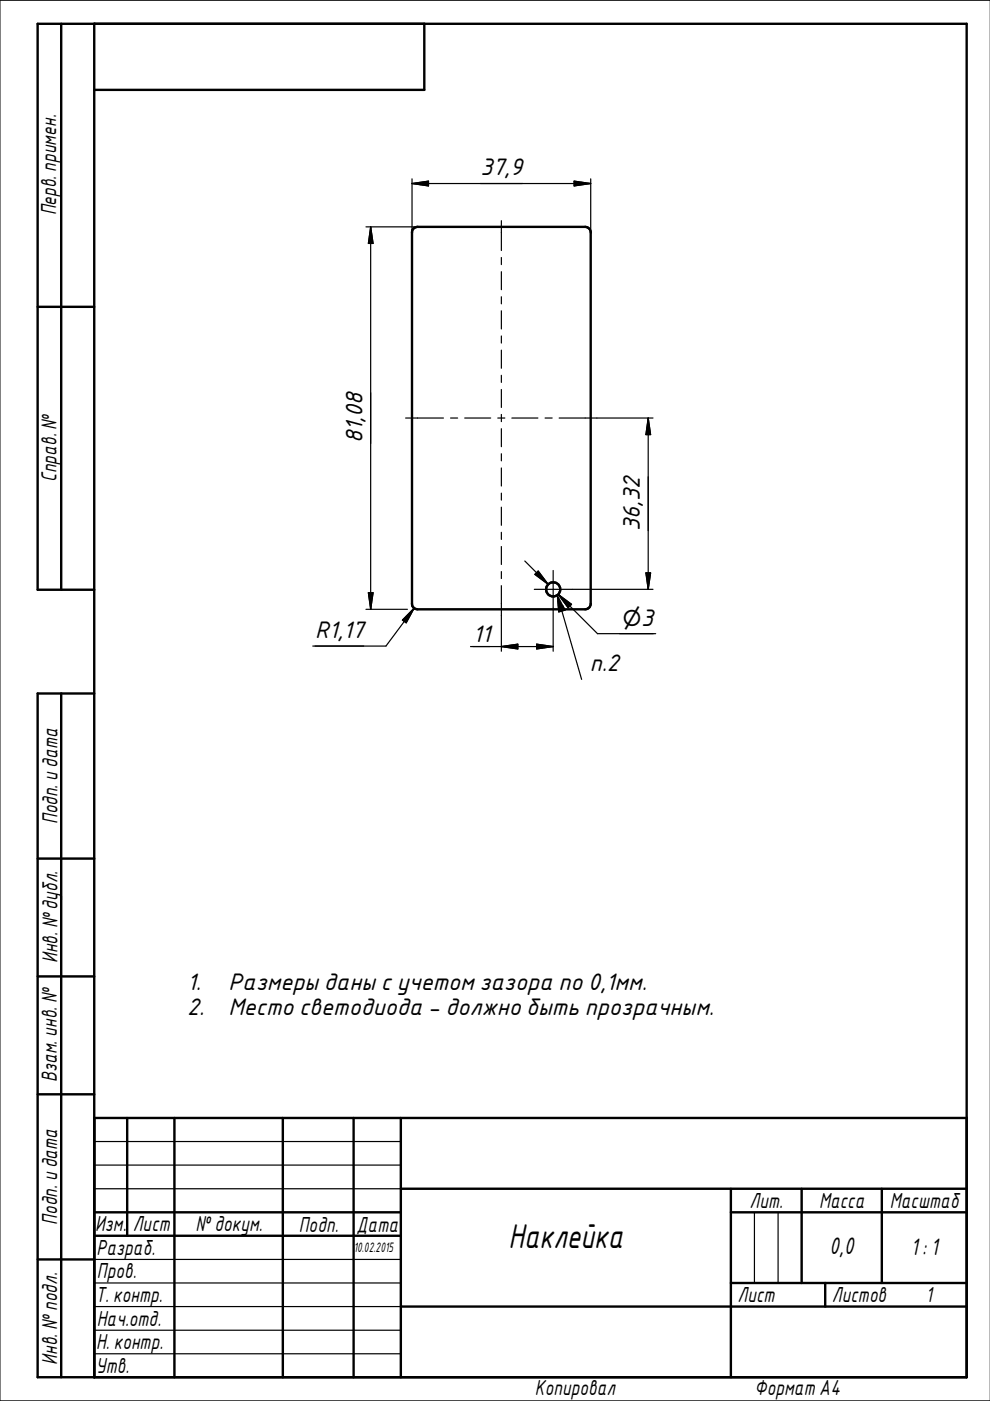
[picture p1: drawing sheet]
<svg xmlns="http://www.w3.org/2000/svg" width="210mm" height="297mm" viewBox="0 0 210 297" stroke-linecap="round" stroke-linejoin="round" font-family="sans-serif">
<g fill="none" stroke="#000" stroke-width=".51">
<path d="M13 5v120M20 5v287M90 5v14.1h-70M87.8 48.4l.7-.3h35.6l.5 .1 .5 .6 .1 .5v78.7l-.2 .7-.4 .4-.5 .1h-35.6l-.7-.3-.4-.4v-79.2v-.5zM8 65.1h12M20 125h-12v-120h197v287h-197v-145h12M13 147v145M8 182h12M8 207h12M8 232h12M20 237h185M27 237v25"/>
<path d="M37 237v55M60 237v55M75 237v55M85 237v55M20 257h65M85 252h120M155 257h50M155 252v40M170 252v20M187 252v20M8 267h12M20 262h65"/>
<path d="M85 277h120M155 272h50M175 272v5"/>
<circle cx="117.3" cy="125" r="1.5"/>
</g>
<g fill="none" stroke="#000" stroke-width=".25">
<path d="M210 0h-210v297h210M87.4 38.9h37.8M87.4 38.9l3.4-.5v1zM87.4 37.9v11.4M121.7 38.4l3.5 .5-3.5 .5zM125.2 37.9v11.4M77.6 48.1h10.9M78.6 48.1v81.1M78.6 48.1l.5 3.5h-1zM106.3 46.8v6.3M106.3 54.6v1.5M106.3 57.6v3.8"/>
<path d="M106.3 62.9v1.5M106.3 65.9v3.9M106.3 71.2v1.5M106.3 74.2v3.9M106.3 79.6v1.5M86 88.6h8M95.5 88.6h1.5M98.5 88.6h5.5M105.5 88.6h1.5M106.3 82.6v3.8M106.3 87.9v1.5M106.3 90.9v3.8"/>
<path d="M106.3 96.2v1.5M106.3 99.2v3.8M108.5 88.6h5.5M115.6 88.6h1.5M118.6 88.6h19.9M137.4 88.6v36.4M137.4 88.6l.5 3.5h-1zM106.3 104.5v1.5M106.3 107.5v3.9M106.3 112.9v1.5M106.3 115.9v3.8M111.3 118.9l4.9 5"/>
<path d="M77.6 129.2h8.8M78.1 125.7h1l-.5 3.5zM87.8 129l-6 8h-15.5M87.8 129l-1.7 3-.8-.5zM87.9 129.2h.6M99.8 137.1h17.5M106.3 121.2v1.5M106.3 124.2v13.9M106.3 137.1l3.5-.5v1zM113.3 125h25.2M113.8 136.6l3.5 .5-3.5 .5zM114.1 121.1l2.1 2.8-2.8-2.1z"/>
<path d="M117.3 121v17.1M118.2 126.2v.1M118.3 127.3l.2 2.4 1.3-.3-.5-1M118.4 126l8.3 8.4h12.3M118.4 126l2.8 2.1-.7 .7zM118.6 127.7l4.7 16.3M136.9 121.5h1l-.5 3.5zM20 242h65M20 247h65M20 252h65M160 257v15M165 257v15"/>
<path d="M20 267h65M20 272h65M20 277h65M20 282h65M20 287h65"/>
</g>
<g fill="#000" stroke="#000" stroke-width=".25">
<path d="M87.4 38.9l3.4-.5v1z" fill-rule="evenodd"/>
<path d="M121.7 38.4l3.5 .5-3.5 .5z" fill-rule="evenodd"/>
<path d="M78.6 48.1l.5 3.5h-1z" fill-rule="evenodd"/>
<path d="M137.4 88.6l.5 3.5h-1z" fill-rule="evenodd"/>
<path d="M78.1 125.7h1l-.5 3.5z" fill-rule="evenodd"/>
<path d="M87.8 129l-1.7 3-.8-.5z" fill-rule="evenodd"/>
<path d="M106.3 137.1l3.5-.5v1z" fill-rule="evenodd"/>
<path d="M114.1 121.1l2.1 2.8-2.8-2.1z" fill-rule="evenodd"/>
<path d="M113.8 136.6l3.5 .5-3.5 .5z" fill-rule="evenodd"/>
<path d="M118.2 126.2l1.6 3.2-1.3 .3z" fill-rule="evenodd"/>
<path d="M118.4 126l2.8 2.1-.7 .7z" fill-rule="evenodd"/>
<path d="M136.9 121.5h1l-.5 3.5z" fill-rule="evenodd"/>
</g>
<text font-size="7" x="107.8" y="264.5">Наклейка</text>
<g font-size="4.9">
<text x="101.9" y="37.2">37,9</text>
<text x="76.9" y="94" transform="rotate(-90 76.9 94)">81,08</text>
<text x="135.7" y="112.5" transform="rotate(-90 135.7 112.5)">36,32</text>
<text x="66.8" y="135.2">R1,17</text>
<text x="100.3" y="136.2">11</text>
<text x="131.4" y="132.7">⌀3</text>
<text x="125" y="142.3">п.2</text>
<text x="39.7" y="210">1.</text>
<text x="48.4" y="210">Размеры даны с учетом зазора по 0,1мм.</text>
<text x="39.7" y="215.2">2.</text>
<text x="48.4" y="215.2">Место светодиода - должно быть прозрачным.</text>
<text x="175.9" y="265.9">0,0</text>
<text x="193.1" y="266.2">1 : 1</text>
</g>
<g font-size="4.4">
<text x="11.9" y="45.7" transform="rotate(-90 11.9 45.7)">Перв. примен.</text>
<text x="12" y="102.2" transform="rotate(-90 12 102.2)">Справ. №</text>
<text x="12.2" y="174.8" transform="rotate(-90 12.2 174.8)">Подп. и дата</text>
<text x="12.2" y="204.3" transform="rotate(-90 12.2 204.3)">Инв. №дубл.</text>
<text x="12" y="229.5" transform="rotate(-90 12 229.5)">Взам. инв. №</text>
<text x="158.9" y="256.1">Лит.</text>
<text x="173.7" y="256.1">Масса</text>
<text x="188.6" y="256.1">Масштаб</text>
<text x="12.1" y="259.7" transform="rotate(-90 12.1 259.7)">Подп. идата</text>
<text x="20.2" y="261.1">Изм.</text>
<text x="28.2" y="261.1">Лист</text>
<text x="41.4" y="261">№докум.</text>
<text x="63.4" y="261.1">Подп.</text>
<text x="75.6" y="261.1">Дата</text>
<text x="20.5" y="266.1">Разраб.</text>
<text x="20.6" y="271">Пров.</text>
<text x="196.3" y="276">1</text>
<text x="20.2" y="276.1">Т. контр.</text>
<text x="20.5" y="281.1">Нач.отд.</text>
<text x="156.4" y="276.1">Лист</text>
<text x="176.4" y="276.1">Листов</text>
<text x="20.4" y="286.1">Н. контр.</text>
<text x="12.1" y="289.4" transform="rotate(-90 12.1 289.4)">Инв. №подл.</text>
<text x="20.3" y="291.1">Утв.</text>
<text x="113.4" y="295.8">Копировал</text>
<text x="160" y="295.7">Формат A4</text>
</g>
<text font-size="2.8" x="75" y="265.5">10.02.2015</text>
</svg>
